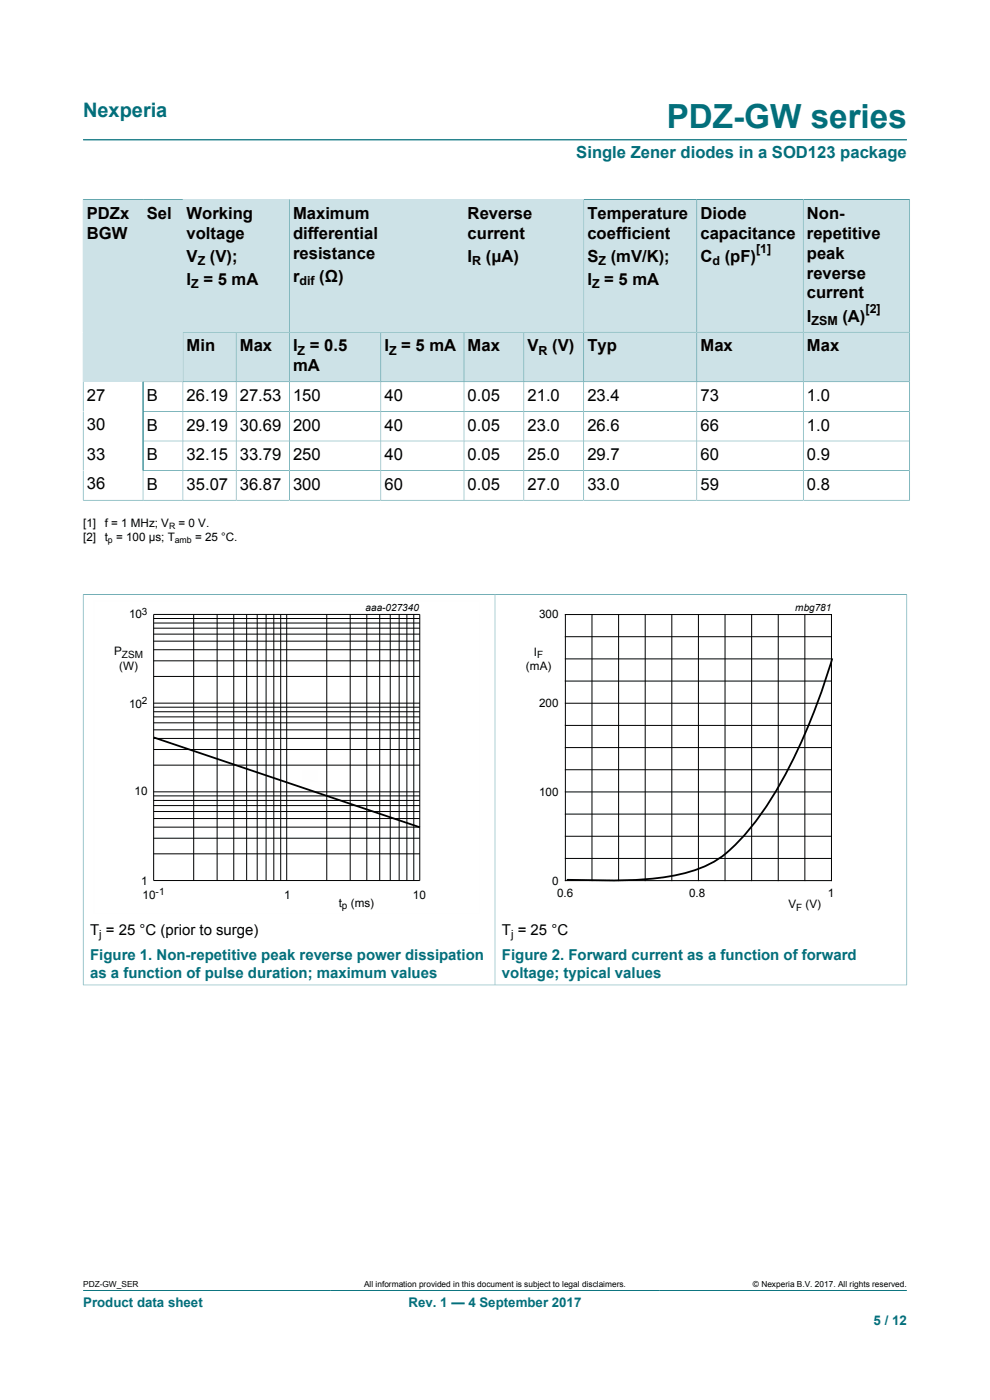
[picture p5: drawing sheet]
<svg xmlns="http://www.w3.org/2000/svg" width="210mm" height="297mm" viewBox="0 0 210 297" stroke-linecap="round" stroke-linejoin="round" font-family="sans-serif">
<path d="M17.6 29.7h174.8M38.8 42.3h22.6v28.2h-22.6zM17.6 273.8h174.8" fill="none" stroke="#036f7b" stroke-width=".21"/>
<path d="M38.9 42.4h22.4v28h-22.4z" fill="#cde2e7"/>
<path d="M61.4 42.3h37v28.2h-37z" fill="none" stroke="#036f7b" stroke-width=".21"/>
<path d="M61.5 42.4h36.9v28h-36.9z" fill="#cde2e7"/>
<path d="M98.4 42.3h25.4v28.2h-25.4z" fill="none" stroke="#036f7b" stroke-width=".21"/>
<g fill="#cde2e7">
<path d="M98.5 42.4h25.3v28h-25.3z"/>
<path d="M123.9 42.4h23.8v28h-23.8z"/>
</g>
<path d="M123.8 42.3h24v28.2h-24z" fill="none" stroke="#036f7b" stroke-width=".21"/>
<path d="M147.9 42.4h22.4v28h-22.4z" fill="#cde2e7"/>
<path d="M147.8 42.3h22.6v28.2h-22.6z" fill="none" stroke="#036f7b" stroke-width=".21"/>
<path d="M170.5 42.4h22.4v28h-22.4z" fill="#cde2e7"/>
<path d="M17.6 42.3v38.7h12.7v-38.7h-12.7M193 42.3v28.2h-22.6v-28.2h22.6" fill="none" stroke="#036f7b" stroke-width=".21"/>
<path d="M17.7 42.4h12.6v38.5h-12.6z" fill="#cde2e7"/>
<path d="M30.3 42.3h8.5v38.7h-8.5z" fill="none" stroke="#036f7b" stroke-width=".21"/>
<g fill="#cde2e7">
<path d="M30.4 42.4h8.3v38.5h-8.3z"/>
<path d="M38.9 70.6h11.1v10.3h-11.1z"/>
</g>
<path d="M38.8 70.5h11.3v10.5h-11.3z" fill="none" stroke="#036f7b" stroke-width=".21"/>
<path d="M50.2 70.6h11.1v10.3h-11.1z" fill="#cde2e7"/>
<path d="M50.1 70.5h11.3v10.5h-11.3z" fill="none" stroke="#036f7b" stroke-width=".21"/>
<path d="M61.5 70.6h19.2v10.3h-19.2z" fill="#cde2e7"/>
<path d="M61.4 70.5h19.4v10.5h-19.4z" fill="none" stroke="#036f7b" stroke-width=".21"/>
<path d="M80.9 70.6h17.5v10.3h-17.5z" fill="#cde2e7"/>
<path d="M80.8 70.5h17.6v10.5h-17.6z" fill="none" stroke="#036f7b" stroke-width=".21"/>
<path d="M98.5 70.6h12.6v10.3h-12.6z" fill="#cde2e7"/>
<path d="M98.4 70.5h12.7v10.5h-12.7z" fill="none" stroke="#036f7b" stroke-width=".21"/>
<path d="M111.2 70.6h12.6v10.3h-12.6z" fill="#cde2e7"/>
<path d="M111.1 70.5h12.7v10.5h-12.7z" fill="none" stroke="#036f7b" stroke-width=".21"/>
<path d="M123.9 70.6h23.8v10.3h-23.8z" fill="#cde2e7"/>
<path d="M123.8 70.5h24v10.5h-24z" fill="none" stroke="#036f7b" stroke-width=".21"/>
<path d="M147.9 70.6h22.4v10.3h-22.4z" fill="#cde2e7"/>
<path d="M147.8 70.5h22.6v10.5h-22.6z" fill="none" stroke="#036f7b" stroke-width=".21"/>
<path d="M170.5 70.6h22.4v10.3h-22.4z" fill="#cde2e7"/>
<g fill="none" stroke="#036f7b" stroke-width=".21">
<path d="M17.6 81v25.2M30.3 87.3h162.7M30.3 93.6h162.7M30.3 99.8h162.7M38.8 81v25.1M50.1 81v25.1M61.4 81v25.1M80.8 81v25.1M98.4 81v25.1M111.1 81v25.1M123.8 81v25.1M147.8 81v25.1"/>
<path d="M193 81h-162.7v25.1M170.4 106.1v-35.6h22.6v35.7M193 106.1h-175.4M17.6 126.2h87.4v82.8h-87.4M17.6 126.1v82.9"/>
</g>
<path d="M32.6 156.4l56.5 19.1" fill="none" stroke="#000" stroke-width=".38"/>
<g fill="none" stroke="#000" stroke-width=".21">
<path d="M32.6 130.4h56.4v56.4h-56.4zM32.6 137.8h56.4M32.6 136h56.4M32.6 134.5h56.4M32.6 133.3h56.4M32.6 132.2h56.4M32.6 131.2h56.4M41.1 130.4v56.4M46.1 130.4v56.4M49.6 130.4v56.4M52.3 130.4v56.4M54.6 130.4v56.4"/>
<path d="M56.4 130.4v56.4M58.1 130.4v56.4M59.5 130.4v56.4M60.8 130.4v56.4M69.3 130.4v56.4M74.3 130.4v56.4M77.8 130.4v56.4M80.5 130.4v56.4M82.8 130.4v56.4M84.7 130.4v56.4M86.3 130.4v56.4M87.8 130.4v56.4"/>
<path d="M32.6 159h56.4M32.6 156.7h56.4M32.6 154.8h56.4M32.6 153.3h56.4M32.6 152.1h56.4M32.6 151h56.4M32.6 150h56.4M32.6 149.2h56.4M32.6 143.5h56.4M32.6 140.2h56.4M32.6 177.8h56.4M32.6 175.5h56.4"/>
<path d="M32.6 173.6h56.4M32.6 172.2h56.4M32.6 170.9h56.4M32.6 169.8h56.4M32.6 168.8h56.4M32.6 168h56.4M32.6 162.3h56.4M32.6 181.1h56.4"/>
</g>
<path d="M64 163.4h3.3v2.4h-3.3z" fill="#fefefe"/>
<path d="M101.7 127.5h-81.8v66.4h81.8" fill="none" stroke="#fefefe" stroke-width=".21"/>
<path d="M192.4 126.1v82.9M192.4 126.2h-87.4v82.8h87.4" fill="none" stroke="#036f7b" stroke-width=".21"/>
<g fill="none" stroke="#000" stroke-width=".21">
<path d="M119.9 130.4h56.5v56.4h-56.5zM119.9 139.8h56.5M119.9 135.1h56.5M125.6 130.4v56.4M131.2 130.4v56.4M136.9 130.4v56.4M142.5 130.4v56.4M148.2 130.4v56.4M153.8 130.4v56.4M159.4 130.4v56.4M165.1 130.4v56.4M170.7 130.4v56.4"/>
<path d="M119.9 149.2h56.5M119.9 158.6h56.5M119.9 144.5h56.5M119.9 153.9h56.5M119.9 168h56.5M119.9 177.4h56.5M119.9 163.3h56.5M119.9 172.7h56.5M119.9 182.1h56.5"/>
</g>
<path d="M107.2 127.5h81.9v66.4h-81.9z" fill="none" stroke="#fff" stroke-width=".21"/>
<path d="M176.5 139.7a127 127 0 0 1-13.6 30.9 43.5 43.5 0 0 1-10.3 11.5 31.3 31.3 0 0 1-14.3 4.3 174.3 174.3 0 0 1-18.1 .2" fill="none" stroke="#000" stroke-width=".38"/>
<text font-size="7.1" fill="#036f7b" x="141.4" y="27.2">PDZ-GW series</text>
<text font-size="4.2" fill="#036f7b" x="17.6" y="24.8">Nexperia</text>
<text font-size="3.5" fill="#036f7b" x="122.2" y="33.5">Single Zener diodes in a SOD123 package</text>
<g font-size="3.5">
<text x="18.4" y="46.4">PDZx</text>
<text x="31.1" y="46.4">Sel</text>
<text x="39.6" y="46.4">Working</text>
<text x="62.2" y="46.4">Maximum</text>
<text x="99.2" y="46.4">Reverse</text>
<text x="124.6" y="46.4">Temperature</text>
<text x="148.6" y="46.4">Diode</text>
<text x="171.2" y="46.4">Non-</text>
<text x="18.4" y="50.6">BGW</text>
<text x="39.6" y="50.6">voltage</text>
<text x="62.2" y="50.6">differential</text>
<text x="99.2" y="50.6">current</text>
<text x="124.6" y="50.6">coefficient</text>
<text x="148.6" y="50.6">capacitance</text>
<text x="171.2" y="50.6">repetitive</text>
<text x="39.6" y="55.6">V</text>
<text x="44.5" y="55.6">(V);</text>
<text x="62.2" y="54.9">resistance</text>
<text x="62.2" y="59.8">r</text>
<text x="67.7" y="59.8">(Ω)</text>
<text x="99.2" y="55.6">I</text>
<text x="103.1" y="55.6">(μA)</text>
<text x="124.6" y="55.6">S</text>
<text x="129.5" y="55.6">(mV/K);</text>
<text x="148.6" y="55.6">C</text>
<text x="153.7" y="55.6">(pF)</text>
<text x="171.2" y="54.9">peak</text>
<text x="171.2" y="59.1">reverse</text>
<text x="39.6" y="60.5">I</text>
<text x="43.2" y="60.5">= 5 mA</text>
<text x="124.6" y="60.5">I</text>
<text x="128.2" y="60.5">= 5 mA</text>
<text x="171.2" y="63.3">current</text>
<text x="171.2" y="68.3">I</text>
<text x="178.7" y="68.3">(A)</text>
<text x="39.6" y="74.5">Min</text>
<text x="50.9" y="74.5">Max</text>
<text x="62.2" y="74.5">I</text>
<text x="65.7" y="74.5">= 0.5</text>
<text x="81.6" y="74.5">I</text>
<text x="85.1" y="74.5">= 5 mA</text>
<text x="99.2" y="74.5">Max</text>
<text x="111.9" y="74.5">V</text>
<text x="117.1" y="74.5">(V)</text>
<text x="124.6" y="74.5">Typ</text>
<text x="148.6" y="74.5">Max</text>
<text x="171.2" y="74.5">Max</text>
<text x="62.2" y="78.8">mA</text>
<text x="18.4" y="85">27</text>
<text x="31.1" y="85.1">B</text>
<text x="39.6" y="85.1">26.19</text>
<text x="50.9" y="85.1">27.53</text>
<text x="62.2" y="85.1">150</text>
<text x="81.6" y="85.1">40</text>
<text x="99.2" y="85.1">0.05</text>
<text x="111.9" y="85.1">21.0</text>
<text x="124.6" y="85.1">23.4</text>
<text x="148.6" y="85.1">73</text>
<text x="171.2" y="85.1">1.0</text>
<text x="18.4" y="91.3">30</text>
<text x="31.1" y="91.3">B</text>
<text x="39.6" y="91.3">29.19</text>
<text x="50.9" y="91.3">30.69</text>
<text x="62.2" y="91.3">200</text>
<text x="81.6" y="91.3">40</text>
<text x="99.2" y="91.3">0.05</text>
<text x="111.9" y="91.3">23.0</text>
<text x="124.6" y="91.3">26.6</text>
<text x="148.6" y="91.3">66</text>
<text x="171.2" y="91.3">1.0</text>
<text x="18.4" y="97.5">33</text>
<text x="31.1" y="97.6">B</text>
<text x="39.6" y="97.6">32.15</text>
<text x="50.9" y="97.6">33.79</text>
<text x="62.2" y="97.6">250</text>
<text x="81.6" y="97.6">40</text>
<text x="99.2" y="97.6">0.05</text>
<text x="111.9" y="97.6">25.0</text>
<text x="124.6" y="97.6">29.7</text>
<text x="148.6" y="97.6">60</text>
<text x="171.2" y="97.6">0.9</text>
<text x="18.4" y="103.8">36</text>
<text x="31.1" y="103.9">B</text>
<text x="39.6" y="103.9">35.07</text>
<text x="50.9" y="103.9">36.87</text>
<text x="62.2" y="103.9">300</text>
<text x="81.6" y="103.9">60</text>
<text x="99.2" y="103.9">0.05</text>
<text x="111.9" y="103.9">27.0</text>
<text x="124.6" y="103.9">33.0</text>
<text x="148.6" y="103.9">59</text>
<text x="171.2" y="103.9">0.8</text>
</g>
<g font-size="3.2">
<text x="19.1" y="198.4">T = 25 °C (prior to surge)</text>
<text x="106.5" y="198.4">T = 25 °C</text>
</g>
<g font-size="3.2" fill="#036f7b">
<text x="19.1" y="203.6">Figure 1. Non-repetitive peak reverse power dissipation</text>
<text x="106.5" y="203.6">Figure 2. Forward current as a function of forward</text>
<text x="19.1" y="207.4">as a function of pulse duration; maximum values</text>
<text x="106.5" y="207.4">voltage; typical values</text>
</g>
<g font-size="2.8" fill="#036f7b">
<text x="17.6" y="277.3">Product data sheet</text>
<text x="86.7" y="277.3">Rev. 1 — 4 September 2017</text>
<text x="185.3" y="281">5 / 12</text>
</g>
<g font-size="2.6">
<text x="160.4" y="53.7">[1]</text>
<text x="41.9" y="56.2">Z</text>
<text x="100.2" y="56.2">R</text>
<text x="127" y="56.2">Z</text>
<text x="151.1" y="56.2">d</text>
<text x="40.6" y="61.2">Z</text>
<text x="63.5" y="60.5">dif</text>
<text x="125.6" y="61.2">Z</text>
<text x="172.1" y="68.9">ZSM</text>
<text x="183.6" y="66.4">[2]</text>
<text x="63.1" y="75.2">Z</text>
<text x="82.5" y="75.2">Z</text>
<text x="114.3" y="75.2">R</text>
</g>
<g font-size="2.5">
<text x="17.6" y="111.8">[1]</text>
<text x="22.2" y="111.8">f = 1 MHz; V</text>
<text x="37.9" y="111.8">= 0 V.</text>
<text x="17.6" y="114.7">[2]</text>
<text x="22.2" y="114.7">t = 100 μs; T</text>
<text x="41.4" y="114.7">= 25 °C.</text>
<text x="27.4" y="131.2">10</text>
<text x="114.3" y="131.2">300</text>
<text x="24.2" y="139.1">P</text>
<text x="25.3" y="142">(W)</text>
<text x="111.6" y="142.1">(mA)</text>
<text x="113.3" y="139.1">I</text>
<text x="114.3" y="150">200</text>
<text x="27.4" y="150.2">10</text>
<text x="28.5" y="168.6">10</text>
<text x="114.3" y="168.8">100</text>
<text x="29.9" y="187.7">1</text>
<text x="30.2" y="190.6">10</text>
<text x="60.3" y="190.6">1</text>
<text x="87.6" y="190.6">10</text>
<text x="117.1" y="187.6">0</text>
<text x="118.2" y="190.2">0.6</text>
<text x="146.2" y="190.2">0.8</text>
<text x="175.6" y="190.2">1</text>
<text x="71.8" y="192.5">t</text>
<text x="74.4" y="192.5">(ms)</text>
<text x="167.2" y="192.7">V</text>
<text x="170.9" y="192.7">(V)</text>
</g>
<g font-size="2.4">
<text x="21.1" y="199">j</text>
<text x="108.4" y="199">j</text>
</g>
<g font-size="2.1">
<text x="30.1" y="130.4">3</text>
<text x="77.6" y="129.5">aaa-027340</text>
<text x="168.7" y="129.5">mbg781</text>
<text x="25.9" y="139.6">ZSM</text>
<text x="114" y="139.6">F</text>
<text x="30.1" y="149.4">2</text>
<text x="33" y="189.9">-1</text>
<text x="72.5" y="192.9">p</text>
<text x="168.9" y="193.2">F</text>
</g>
<g font-size="1.9">
<text x="35.9" y="112.2">R</text>
<text x="22.9" y="115.2">p</text>
<text x="37.1" y="115.2">amb</text>
</g>
<g font-size="1.8">
<text x="17.6" y="273.1">PDZ-GW_SER</text>
<text x="77.2" y="273.1">All information provided in this document is subject to legal disclaimers.</text>
<text x="159.7" y="273.1">© Nexperia B.V. 2017. All rights reserved.</text>
</g>
</svg>
